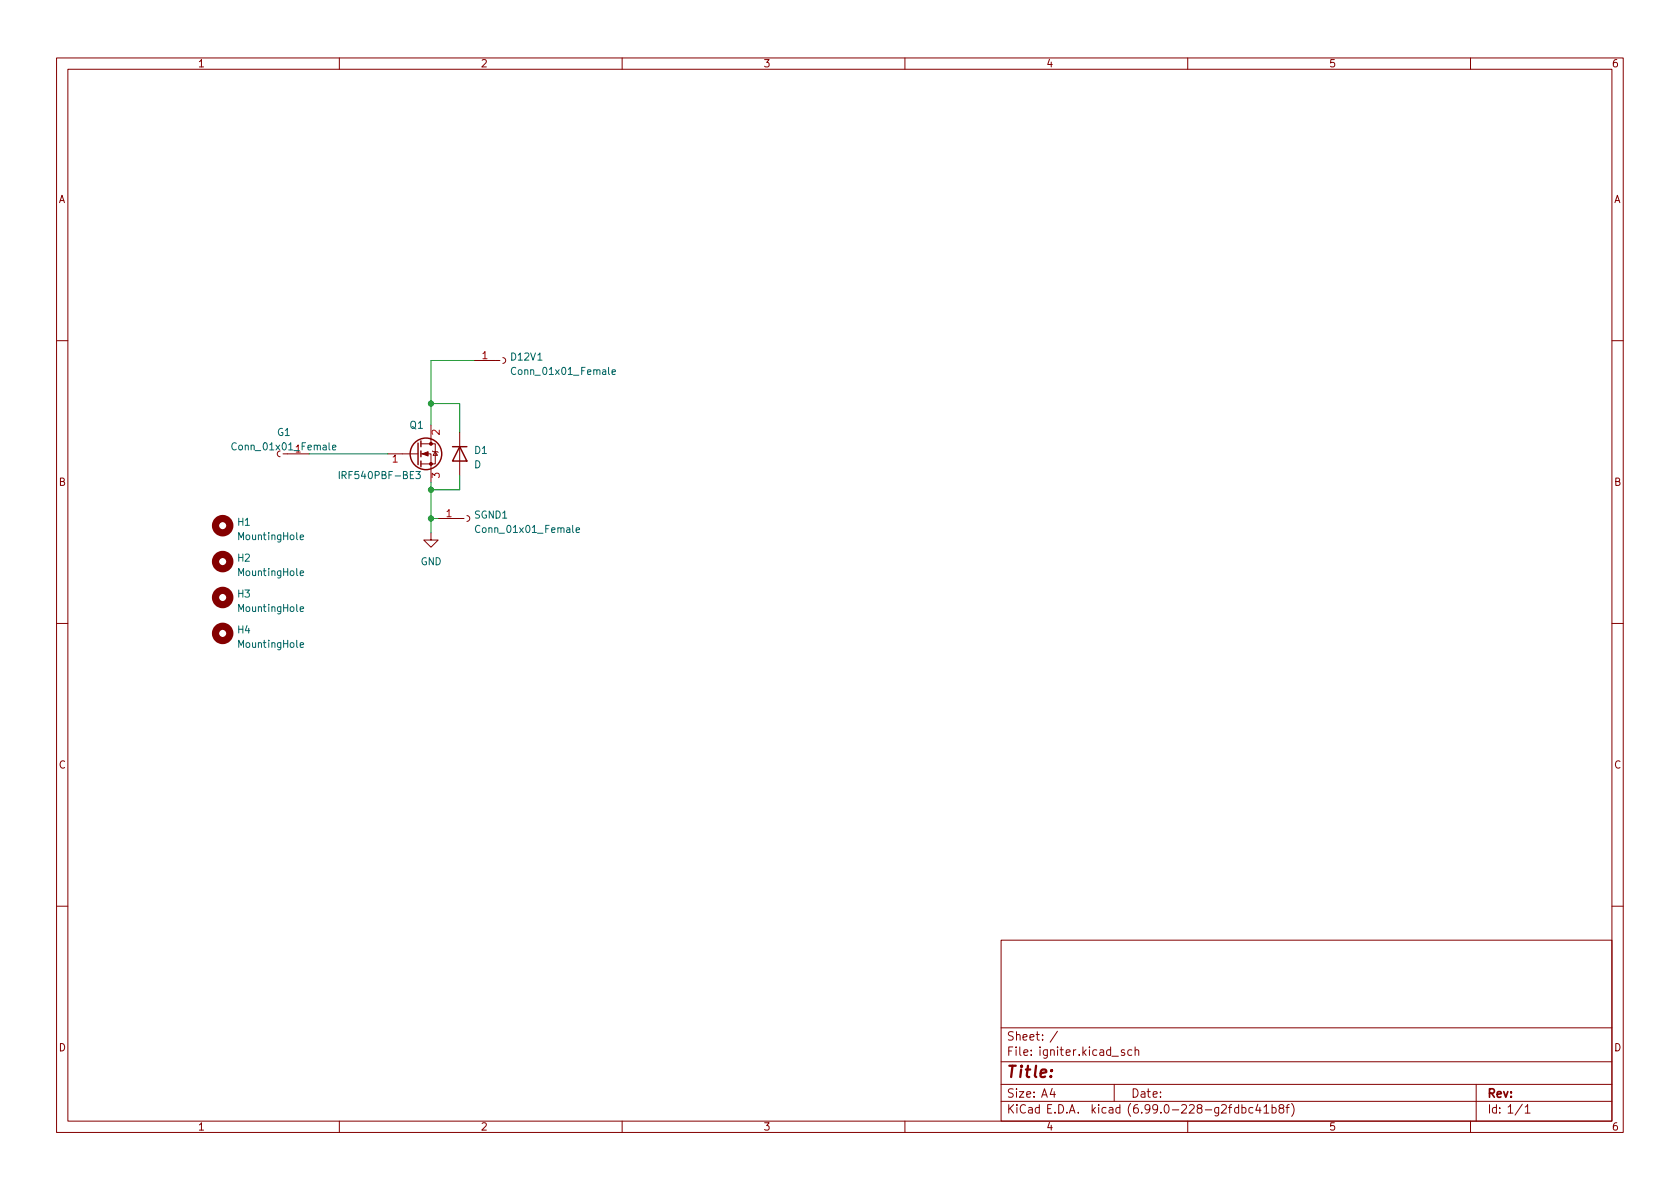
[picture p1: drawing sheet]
<svg xmlns="http://www.w3.org/2000/svg" width="297mm" height="210mm" viewBox="0 0 297 210" stroke-linecap="round" stroke-linejoin="round" font-family="sans-serif">
<g fill="none" stroke="#840000" stroke-width=".18">
<path d="M10 10.2h277v190.1h-277zM12 12.2h273v186.1h-273zM60 10.2v2M110 10.2v2M160 10.2v2M210 10.2v2M260 10.2v2M10 60.2h2M49.5 79.8l-.3 .1-.2 .4 .2 .3 .3 .2M74.4 78.5h2.6v3.5h-2.6M76.2 75.2v3.3M76.5 79.8l.1 .1h.7l.2 .1"/>
<path d="M77 79.9l.3 .6h-.7zM81.3 76.4v7.7M83.8 63.7h4.6M88.9 63.2l.4 .2 .1 .3-.1 .4-.4 .2M285 60.2h2M50.8 80.3h3.8M68.6 80.3h5.3M74.4 80.3h1.8v5M76.2 94.2v1.3h1.3l-1.3 1.3-1.3-1.3h1.3M77.5 91.7h4.5M82.6 91.2l.3 .1 .2 .4-.2 .3-.3 .2M10 110.2h2"/>
<path d="M285 110.2h2M10 160.2h2M177 166.3h108v32h-108zM285 160.2h2M60 198.3v2M110 198.3v2M160 198.3v2M177 194.8h108M177 191.8h108M177 187.8h108M177 181.8h108M186 192.5l-.3 1h.9"/>
<path d="M187 182.4l-1.3 1.9M197 191.8v3M198.8 185.7l-.3-.1-.3 .2 .1 .3 .5 .1v.4h-.6M200.1 185.7l-.4-.1-.3 .3v.4l.1 .3h.6M200.7 185.8l.2-.2 .4 .1v.9M200.7 185.1v1.5M210 198.3v2M221.5 195.9l-.4-.1-.3 .3v.4l.2 .3h.5M222.4 195.3l-.4 1h1M222.8 195.8v1M223.5 195.8l.4-.5v1.5M223.5 196.8h.8"/>
<path d="M224.9 195.9l.4-.1 .3 .3v.4l-.1 .3h-.6M224.9 195.3v1.5M226.4 196l-.3-.3 .1-.2 .2-.2 .5 .1 .1 .2-.1 .2-.6 .2-.2 .3 .1 .4 .2 .1h.3l.3-.3v-.2l-.3-.3M227.4 195.8h.5M227.9 195.3l-.3 .2v1.3M228.4 195.1a1.72 1.72 0 0 1 0 2.3M260 198.3v2M261 191.8v6.5M269.2 195.3l-1.3 1.9M269.7 195.8l.4-.5v1.5M269.7 196.8h.8"/>
</g>
<path d="M185.8 190.3l.1 .1-.1 .1-.1-.1 .1-.1v.2M185.9 189.2l.1 .1-.1 .1-.1-.1 .1-.1v.2" fill="none" stroke="#840000" stroke-width=".4"/>
<path d="M58.8 79.1l.6-.1-.1-.2-.3-.1-.2 .2 .1 .6h.4M108.2 65.8l.6-.1v-.3h-.4l-.2 .2 .1 .6h.5M53.1 95l.6-.1-.1-.2-.3-.1-.2 .2v.6h.5M73.5 83.4h.8l-.4 .5 .4 .1v.5l-.2 .1-.6-.1M101.9 93.7l.6-.1-.1-.2-.4-.1-.1 .2v.6h.5M53.1 114.1l.6-.2-.1-.2-.3-.1-.2 .2v.6h.5M53.1 107.7l.6-.1-.1-.2-.3-.1-.2 .2v.6h.5M53.1 101.4l.6-.2-.1-.2-.3-.1-.2 .2v.6h.5" fill="none" stroke="#006464" stroke-width=".18"/>
<g fill="none" stroke="#840000" stroke-width=".25">
<path d="M73.9 78.4v3.8M74.4 78v1M74.4 79.8v1M80 79h2.5M81.3 79l1.2 2.5h-2.5zM74.4 81.5v1"/>
<circle cx="75.3" cy="80.3" r="2.79"/>
</g>
<g fill="#840000" stroke="#840000" stroke-width=".18">
<path d="M74.7 80.3l1-.4v.7z"/>
<circle cx="76.2" cy="82" r=".25"/>
<circle cx="76.2" cy="78.5" r=".25"/>
</g>
<g fill="none" stroke="#840000" stroke-width="1.3">
<circle cx="39.4" cy="93" r="1.27"/>
<circle cx="39.4" cy="99.3" r="1.27"/>
<circle cx="39.4" cy="112" r="1.27"/>
<circle cx="39.4" cy="105.7" r="1.27"/>
</g>
<path d="M76.2 71.4h5.1v5M83.8 63.7h-7.6v11.5M54.6 80.3h14M76.2 91.7h1.3M76.2 85.3v8.9M81.3 84.1v2.5h-5.1" fill="none" stroke="#009600" stroke-width=".18"/>
<g fill="#009600" stroke="#009600" stroke-width=".18">
<circle cx="76.2" cy="91.7" r=".46"/>
<circle cx="76.2" cy="71.4" r=".46"/>
<circle cx="76.2" cy="86.6" r=".46"/>
</g>
<text font-size="2.8" fill="#840000" x="178" y="190.6">Title:</text>
<g font-size="2.1" fill="#840000">
<text x="178" y="184">Sheet: /</text>
<text x="178" y="186.7">File: igniter.kicad_sch</text>
<text x="178" y="196.9">KiCad E.D.A. kicad (6.99.0-228-g2fdbc41b8f)</text>
<text x="178" y="194.1">Size: A4</text>
<text x="200" y="194.1">Date:</text>
<text x="263" y="194.1">Rev:</text>
<text x="263" y="196.9">Id: 1/1</text>
</g>
<g font-size="1.8" fill="#840000">
<text x="35" y="11.9">1</text>
<text x="85" y="11.9">2</text>
<text x="135" y="11.9">3</text>
<text x="185" y="11.9">4</text>
<text x="235" y="11.9">5</text>
<text x="285" y="11.9">6</text>
<text x="10.3" y="35.9">A</text>
<text x="285.3" y="35.9">A</text>
<text x="10.3" y="85.9">B</text>
<text x="285.3" y="85.9">B</text>
<text x="10.3" y="135.9">C</text>
<text x="285.3" y="135.9">C</text>
<text x="10.3" y="185.9">D</text>
<text x="285.3" y="185.9">D</text>
<text x="35" y="199.9">1</text>
<text x="85" y="199.9">2</text>
<text x="135" y="199.9">3</text>
<text x="185" y="199.9">4</text>
<text x="235" y="199.9">5</text>
<text x="285" y="199.9">6</text>
</g>
<g font-size="1.8" fill="#a90000">
<text x="85.2" y="63.5">1</text>
<text x="77.7" y="76.9" transform="rotate(-90 77.7 76.9)">2</text>
<text x="69.4" y="81.8">1</text>
<text x="77.7" y="84.6" transform="rotate(-90 77.7 84.6)">3</text>
<text x="78.9" y="91.4">1</text>
</g>
<g font-size="1.8" fill="#006464">
<text x="90.4" y="63.7">D12V1</text>
<text x="90.8" y="66.3">Conn_01x01_Female</text>
<text x="49" y="77.1">G1</text>
<text x="72.5" y="75.8">Q1</text>
<text x="41.4" y="79.6">Conn_01x01_Female</text>
<text x="52.2" y="80">1</text>
<text x="83.8" y="82.8">D</text>
<text x="83.9" y="80.3">D1</text>
<text x="60.4" y="84.7">IRF540PBF-BE3</text>
<text x="42" y="93">H1</text>
<text x="42" y="95.5">MountingHole</text>
<text x="83.8" y="91.7">SGND1</text>
<text x="84.5" y="94.2">Conn_01x01_Female</text>
<text x="42" y="99.3">H2</text>
<text x="42" y="101.8">MountingHole</text>
<text x="74.2" y="99.9">GND</text>
<text x="42" y="105.7">H3</text>
<text x="42" y="108.2">MountingHole</text>
<text x="42" y="112">H4</text>
<text x="42" y="114.5">MountingHole</text>
</g>
</svg>
